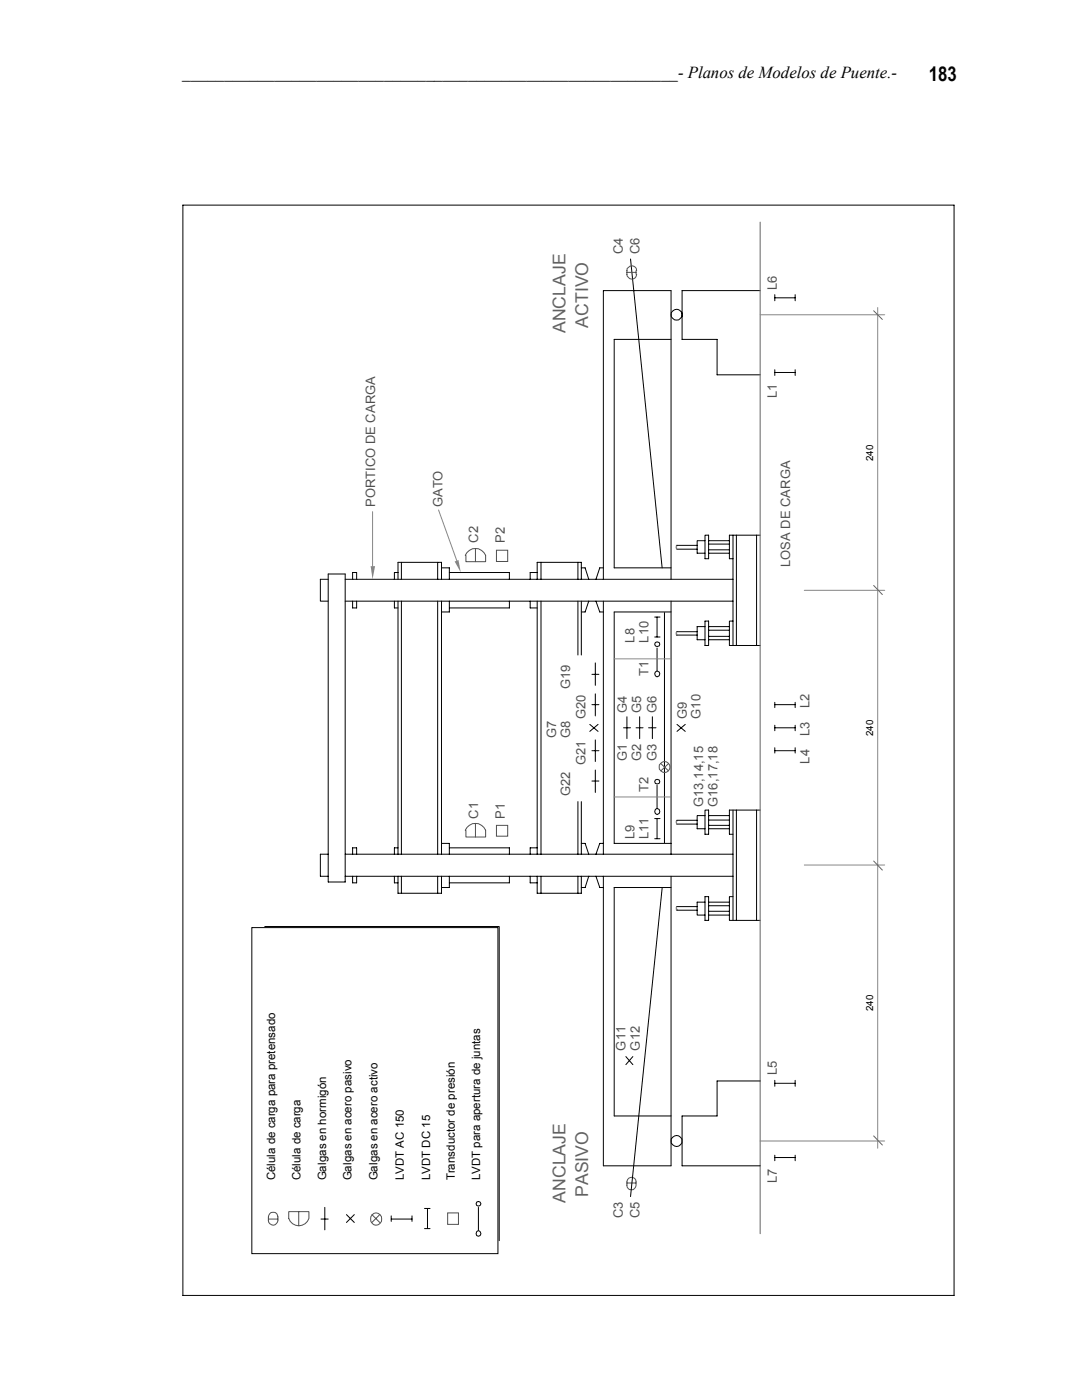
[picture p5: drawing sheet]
<svg xmlns="http://www.w3.org/2000/svg" width="216mm" height="279mm" viewBox="0 0 216 279" stroke-linecap="round" stroke-linejoin="round" font-family="sans-serif">
<g fill="none" stroke="#000" stroke-width=".2">
<path d="M36.5 40.9h153.9v217.6h-153.9zM125.8 51.7l6.3 61.6M151.7 58h-15.6v9.7h7v7.1h8.6M154.6 58.8v1.2M154.6 59.4h4.1M158.7 58.8v1.2M133.9 67.7h-11.3v45.6h11.3M154.6 73.8v1.1M154.6 74.3h4.1M158.7 73.8v1.1M65.5 115.6h-1.6v4.4h1.6M65.5 114.6h3.4v61.4h-3.4z"/>
<path d="M68.9 120h77.4M68.9 115.6h77.4M70.4 115.6v-1.3h.8v1.3M70.4 120v1.3h.8v-1.3M78.7 120v1.3h.7M79.4 115.6v-3.4h8.7v3.4M79.4 120v50.5M79.4 114.3h-.7v1.3M80.1 112.2v3.4M80.1 120v50.5M87.3 112.2v3.4M87.3 120v50.5"/>
<path d="M88.1 120v50.5M88.1 113.3h1.6v2.3M89.7 120v2.1h-1.6M89.7 114.3h11.9v1.3M101.6 120v1.3h-11.9M105.8 120v1.3h1.4M107.2 115.6v-3.4h8.8v3.4M107.2 120v50.5M107.2 114.3h-1.4v1.3M107.9 112.2v3.4M107.9 120v50.5M115.3 112.2v3.4"/>
<path d="M115.3 120v10.7M116 120v10.7M116 113.3h.8l.7 2.3M117.5 120l-.7 2.1h-.8M118.9 120l.8 2.1h.7M120.4 115.6v-57.6h13.5v57.6M120.4 120v50.5M120.4 113.3h-.7l-.8 2.3M133.9 120v50.5M135 108.8h4.1M135 109.6h4.1M140.7 107.9h-1.6v2.5h1.6"/>
<path d="M140.7 106.8h.7v4.7h-.7zM141.4 110.4h4.1M141.4 107.9h4.1M141.4 108.6h4.1M141.4 109.7h4.1M146.3 106.8v22M146.9 106.8v22M151 106.8v22M151.7 106.8h-6.2v4.7h.8M118.1 134.6h1.4M118.8 132.3v4.5M118.8 138.5v4.4"/>
<path d="M122.6 122.1v46.2h11.3M130.6 123.1h1.1M130.6 127.1h1.1M130.8 134.1l.3-.2 .4 .2 .2 .4-.2 .4-.4 .2-.3-.2-.2-.4zM130.8 128.2l.3-.1 .4 .1 .2 .4-.2 .3-.4 .1-.3-.1-.2-.3zM131.1 123.1v4M131.1 129.3v4.5M132.6 122.3v45.9M135 126.1h4.1M135 126.7h4.1M140.7 124h.7v4.8h-.7zM140.7 125.1h-1.6v2.6h1.6"/>
<path d="M141.4 125.1h4.1M141.4 125.8h4.1M141.4 127h4.1M141.4 127.7h4.1M146.3 124h-.8v4.8h6.2M115.3 160v10.5M116 160v10.5M117.7 144.6l1.6 1.4M118.1 140.6h1.4M118.1 149.8h1.4M118.1 155.9h1.4M118.8 147.7v4.3"/>
<path d="M118.8 153.7v4.5M119.3 144.6l-1.6 1.4M124.4 145.2h1.4M125.1 143v4.4M126.9 145.2h1.4M127.6 143v4.4M129.4 145.2h1.5M130.2 143v4.4M130.8 155.7l.3-.2 .4 .2 .2 .3-.2 .3-.4 .2-.3-.2-.2-.3zM131.1 156.7v4.5M135.1 144.6l1.6 1.4M136.7 144.6l-1.6 1.4"/>
<path d="M154.6 145.2h4.1M154.6 140.6h4.1M154.6 149.8h4.1M154.6 140.2v1M154.6 144.7v1.1M154.6 149.2v1.1M158.7 140.2v1M158.7 144.7v1.1M158.7 149.2v1.1M65.5 170.5h-1.6v4.4h1.6M68.9 174.9h77.4M68.9 170.5h77.4"/>
<path d="M70.4 170.5v-1.3h.8v1.3M70.4 174.9v1.3h.8v-1.3M78.7 174.9v1.3h.7M79.4 169.2h-.7v1.3M79.4 174.9v3.4h8.7v-3.4M80.1 174.9v3.4M87.3 174.9v3.4M88.1 168.3h1.6v2.2M89.7 169.2h11.9v1.3M89.7 174.9v2.2h-1.6M101.6 174.9v1.3h-11.9M105.8 174.9v1.3h1.4"/>
<path d="M107.2 169.2h-1.4v1.3M107.2 174.9v3.4h8.8v-3.4M107.9 174.9v3.4M115.3 174.9v3.4M116 168.3h.8l.7 2.2M117.5 174.9l-.7 2.2h-.8M118.9 174.9l.8 2.2h.7M120.4 168.3h-.7l-.8 2.2M120.4 174.9v57.8h13.5v-57.8M130.6 167.4h1.1M130.6 163.4h1.1M130.8 161.5l.3-.2 .4 .2 .2 .5-.2 .3-.4 .3-.3-.3-.2-.3z"/>
<path d="M131.1 163.4v4M132.1 177.2l-6.3 61.6M133.9 177.1h-11.3v45.6h11.3M135 163.7h4.1M135 164.5h4.1M140.7 162.8h-1.6v2.6h1.6M140.7 161.7h.7v4.8h-.7zM140.7 178.9h.7v4.8h-.7zM141.4 165.4h4.1M141.4 162.8h4.1M141.4 163.7h4.1M141.4 164.7h4.1"/>
<path d="M146.3 178.9h-.8v4.8h6.2M146.3 161.7v22M146.9 161.7v22M151 161.7v22M151.7 161.7h-6.2v4.8h.8M135 180.9h4.1M135 181.7h4.1M140.7 180h-1.6v2.6h1.6M141.4 180.8h4.1M141.4 181.9h4.1M141.4 180h4.1M141.4 182.6h4.1"/>
<path d="M124.9 210.9l1.4 1.6M126.3 210.9l-1.4 1.6M151.7 215.7h-8.6v7h-7v10h15.6M154.6 216.2h4.1M154.6 215.6v1.2M158.7 215.6v1.2M154.6 231h4.1M154.6 230.5v1.1M158.7 230.5v1.1"/>
<circle cx="135" cy="62.8" r="1.09"/>
<circle cx="135" cy="227.7" r="1.1"/>
</g>
<g fill="none" stroke="#878787" stroke-width=".2">
<path d="M151.7 62.8h24.8M175.1 61.4v167.8M135 108.8v.3M135 109.1l-.1 .2 .1 .2M135.1 108.8l-.2 .5M160.5 117.8h16M122.6 131.5h11.3M134.9 126.3l.2 .5M135 126.5v.2M135 126.1l-.1 .2 .1 .1M122.6 159h11.3M135 163.8v.1"/>
<path d="M135 164l-.1 .2 .1 .3M135.2 163.8h-.2v.3M160.5 172.6h16M135 181.4v.2M135 181.3v.2l.2 .1M135 180.9l-.1 .2 .1 .3M151.7 227.7h24.8"/>
</g>
<path d="M125.1 54.4h1.8M126.9 54v.7M127 54a.97 .97 0 0 0-.9-1 .97 .97 0 0 0-1 1 1.26 1.26 0 0 0 .6 1.6 .97 .97 0 0 0 1.3-.9M92.8 110.8a2.13 2.13 0 0 1 2.7-1.2 2.13 2.13 0 0 1 1.4 2.5h-3.9v-1.3M99.1 109.8h2.2v2.3h-2.2zM92.8 165.7a2.2 2.2 0 0 1 2.1-1.4 2.2 2.2 0 0 1 2 1.4v1.3h-3.9v-1.3M99.1 164.7h2.2v2.2h-2.2zM125.1 236.1h1.8M125.4 235.2a.92 .92 0 0 1 1.5 .6v.8a.91 .91 0 0 1-.9 .8 .91 .91 0 0 1-.9-.9v-.7z" fill="none" stroke="#505050" stroke-width=".2"/>
<path d="M151.7 44.3v201.9M174.3 62l1.8 1.8M174.3 116.8l1.8 1.9M174.3 171.8l1.8 1.9M174.3 226.7l1.8 1.8" fill="none" stroke="#636363" stroke-width=".2"/>
<path d="M90.7 112.1l.8-.3 .4 2.5z" fill="#878787"/>
<path d="M94.9 109.5v2.6M94.9 164.3v2.7" fill="none" stroke="#505050" stroke-width=".2"/>
<path d="M74 113h.8l-.5 2.6z" fill="#878787"/>
<g fill="none" stroke="#505050" stroke-width=".2">
<path d="M131.9 152.4l1.5 1.4M133.4 152.4l-1.5 1.4M53.6 243.3h1.9M53.8 242.2a.93 .93 0 0 1 1.1-.2 .93 .93 0 0 1 .6 .9 1.35 1.35 0 0 1-.6 1.5 .98 .98 0 0 1-1.3-.8v-.7zM57.6 241.8h4v1.4a2.11 2.11 0 0 1-2 1.4 2.11 2.11 0 0 1-2-1.4zM59.6 241.8v2.8M74.2 242.4l1.6 1.6M74.3 242.4a1.14 1.14 0 0 1 1.6 .1 1.14 1.14 0 0 1 0 1.6 1.14 1.14 0 0 1-1.6 .1 1.34 1.34 0 0 1 0-1.8zM75.8 242.4l-1.6 1.6M89.3 242.1h2.2v2.2h-2.2z"/>
<circle cx="132.6" cy="153.1" r="1.08"/>
</g>
<path d="M74.3 102.1v10.9M87.5 101.8l3.6 10.1" fill="none" stroke="#878787" stroke-width=".2"/>
<g fill="none" stroke="#000" stroke-width=".2">
<path d="M122.6 122.1h11.3M50.2 185.1h49.2v65.1h-49.2zM52.8 184.9h46.8v62.7M64.1 243.3h1.4M64.8 241v4.4M69.1 242.4l1.6 1.6M70.7 242.4l-1.6 1.6M78.1 243.3h4.1M78.1 242.7v1.1M82.2 242.7v1.1M84.7 245.2h1.1M84.7 241.2h1.1"/>
<path d="M85.3 241.2v4M95.1 245.8l.4-.2 .3 .2 .2 .4-.2 .4-.3 .1-.4-.1-.1-.4zM95.5 241v4.4"/>
<circle cx="95.5" cy="240.2" r=".48"/>
</g>
<text font-size="4.1" x="185.3" y="16.3">183</text>
<g font-size="3.5" fill="#636363">
<text x="117.3" y="65.4" transform="rotate(-90 117.3 65.4)">ACTIVO</text>
<text x="112.9" y="66.5" transform="rotate(-90 112.9 66.5)">ANCLAJE</text>
<text x="117.3" y="238.9" transform="rotate(-90 117.3 238.9)">PASIVO</text>
<text x="112.9" y="240" transform="rotate(-90 112.9 240)">ANCLAJE</text>
</g>
<text font-size="3.3" x="36.4" y="15.5">___________________________________________________________- Planos de Modelos de Puente.-</text>
<g font-size="2.6" fill="#505050">
<text x="124.3" y="50.8" transform="rotate(-90 124.3 50.8)">C4</text>
<text x="127.6" y="50.8" transform="rotate(-90 127.6 50.8)">C6</text>
<text x="155" y="57.9" transform="rotate(-90 155 57.9)">L6</text>
<text x="155" y="79.4" transform="rotate(-90 155 79.4)">L1</text>
<text x="74.8" y="101.3" transform="rotate(-90 74.8 101.3)">PORTICO DE CARGA</text>
<text x="88.3" y="101.3" transform="rotate(-90 88.3 101.3)">GATO</text>
<text x="95.4" y="108.4" transform="rotate(-90 95.4 108.4)">C2</text>
<text x="100.7" y="108.4" transform="rotate(-90 100.7 108.4)">P2</text>
<text x="157.7" y="113.2" transform="rotate(-90 157.7 113.2)">LOSA DE CARGA</text>
<text x="126.6" y="128.2" transform="rotate(-90 126.6 128.2)">L8</text>
<text x="129.4" y="128.2" transform="rotate(-90 129.4 128.2)">L10</text>
<text x="113.8" y="137.5" transform="rotate(-90 113.8 137.5)">G19</text>
<text x="129.4" y="135" transform="rotate(-90 129.4 135)">T1</text>
<text x="116.8" y="143.6" transform="rotate(-90 116.8 143.6)">G20</text>
<text x="125.1" y="142.2" transform="rotate(-90 125.1 142.2)">G4</text>
<text x="127.9" y="142.2" transform="rotate(-90 127.9 142.2)">G5</text>
<text x="131" y="142.2" transform="rotate(-90 131 142.2)">G6</text>
<text x="137" y="143.5" transform="rotate(-90 137 143.5)">G9</text>
<text x="139.8" y="143.5" transform="rotate(-90 139.8 143.5)">G10</text>
<text x="161.5" y="141.4" transform="rotate(-90 161.5 141.4)">L2</text>
<text x="111" y="147.3" transform="rotate(-90 111 147.3)">G7</text>
<text x="113.8" y="147.3" transform="rotate(-90 113.8 147.3)">G8</text>
<text x="161.5" y="146.9" transform="rotate(-90 161.5 146.9)">L3</text>
<text x="116.8" y="152.7" transform="rotate(-90 116.8 152.7)">G21</text>
<text x="125.1" y="151.8" transform="rotate(-90 125.1 151.8)">G1</text>
<text x="127.9" y="151.8" transform="rotate(-90 127.9 151.8)">G2</text>
<text x="131" y="151.8" transform="rotate(-90 131 151.8)">G3</text>
<text x="161.5" y="152.4" transform="rotate(-90 161.5 152.4)">L4</text>
<text x="113.8" y="158.9" transform="rotate(-90 113.8 158.9)">G22</text>
<text x="129.4" y="158.2" transform="rotate(-90 129.4 158.2)">T2</text>
<text x="140.3" y="161.1" transform="rotate(-90 140.3 161.1)">G13,14,15</text>
<text x="143.2" y="161.1" transform="rotate(-90 143.2 161.1)">G16,17,18</text>
<text x="95.4" y="163.4" transform="rotate(-90 95.4 163.4)">C1</text>
<text x="100.7" y="163.4" transform="rotate(-90 100.7 163.4)">P1</text>
<text x="126.6" y="167.5" transform="rotate(-90 126.6 167.5)">L9</text>
<text x="129.4" y="167.5" transform="rotate(-90 129.4 167.5)">L11</text>
<text x="124.8" y="209.7" transform="rotate(-90 124.8 209.7)">G11</text>
<text x="127.7" y="209.7" transform="rotate(-90 127.7 209.7)">G12</text>
<text x="155" y="214.6" transform="rotate(-90 155 214.6)">L5</text>
<text x="155" y="236.1" transform="rotate(-90 155 236.1)">L7</text>
<text x="124.3" y="243.2" transform="rotate(-90 124.3 243.2)">C3</text>
<text x="127.6" y="243.2" transform="rotate(-90 127.6 243.2)">C5</text>
</g>
<g font-size="2.3">
<text x="54.9" y="235.6" transform="rotate(-90 54.9 235.6)">Célula de carga para pretensado</text>
<text x="60" y="235.6" transform="rotate(-90 60 235.6)">Célula de carga</text>
<text x="65.1" y="235.6" transform="rotate(-90 65.1 235.6)">Galgas en hormigón</text>
<text x="70.1" y="235.6" transform="rotate(-90 70.1 235.6)">Galgas en acero pasivo</text>
<text x="75.4" y="235.6" transform="rotate(-90 75.4 235.6)">Galgas en acero activo</text>
<text x="80.6" y="235.6" transform="rotate(-90 80.6 235.6)">LVDT AC 150</text>
<text x="85.9" y="235.6" transform="rotate(-90 85.9 235.6)">LVDT DC 15</text>
<text x="90.8" y="235.6" transform="rotate(-90 90.8 235.6)">Transductor de presión</text>
<text x="95.8" y="235.6" transform="rotate(-90 95.8 235.6)">LVDT para apertura de juntas</text>
</g>
<g font-size="1.9">
<text x="174.2" y="92.1" transform="rotate(-90 174.2 92.1)">240</text>
<text x="174.2" y="146.9" transform="rotate(-90 174.2 146.9)">240</text>
<text x="174.2" y="201.8" transform="rotate(-90 174.2 201.8)">240</text>
</g>
</svg>
